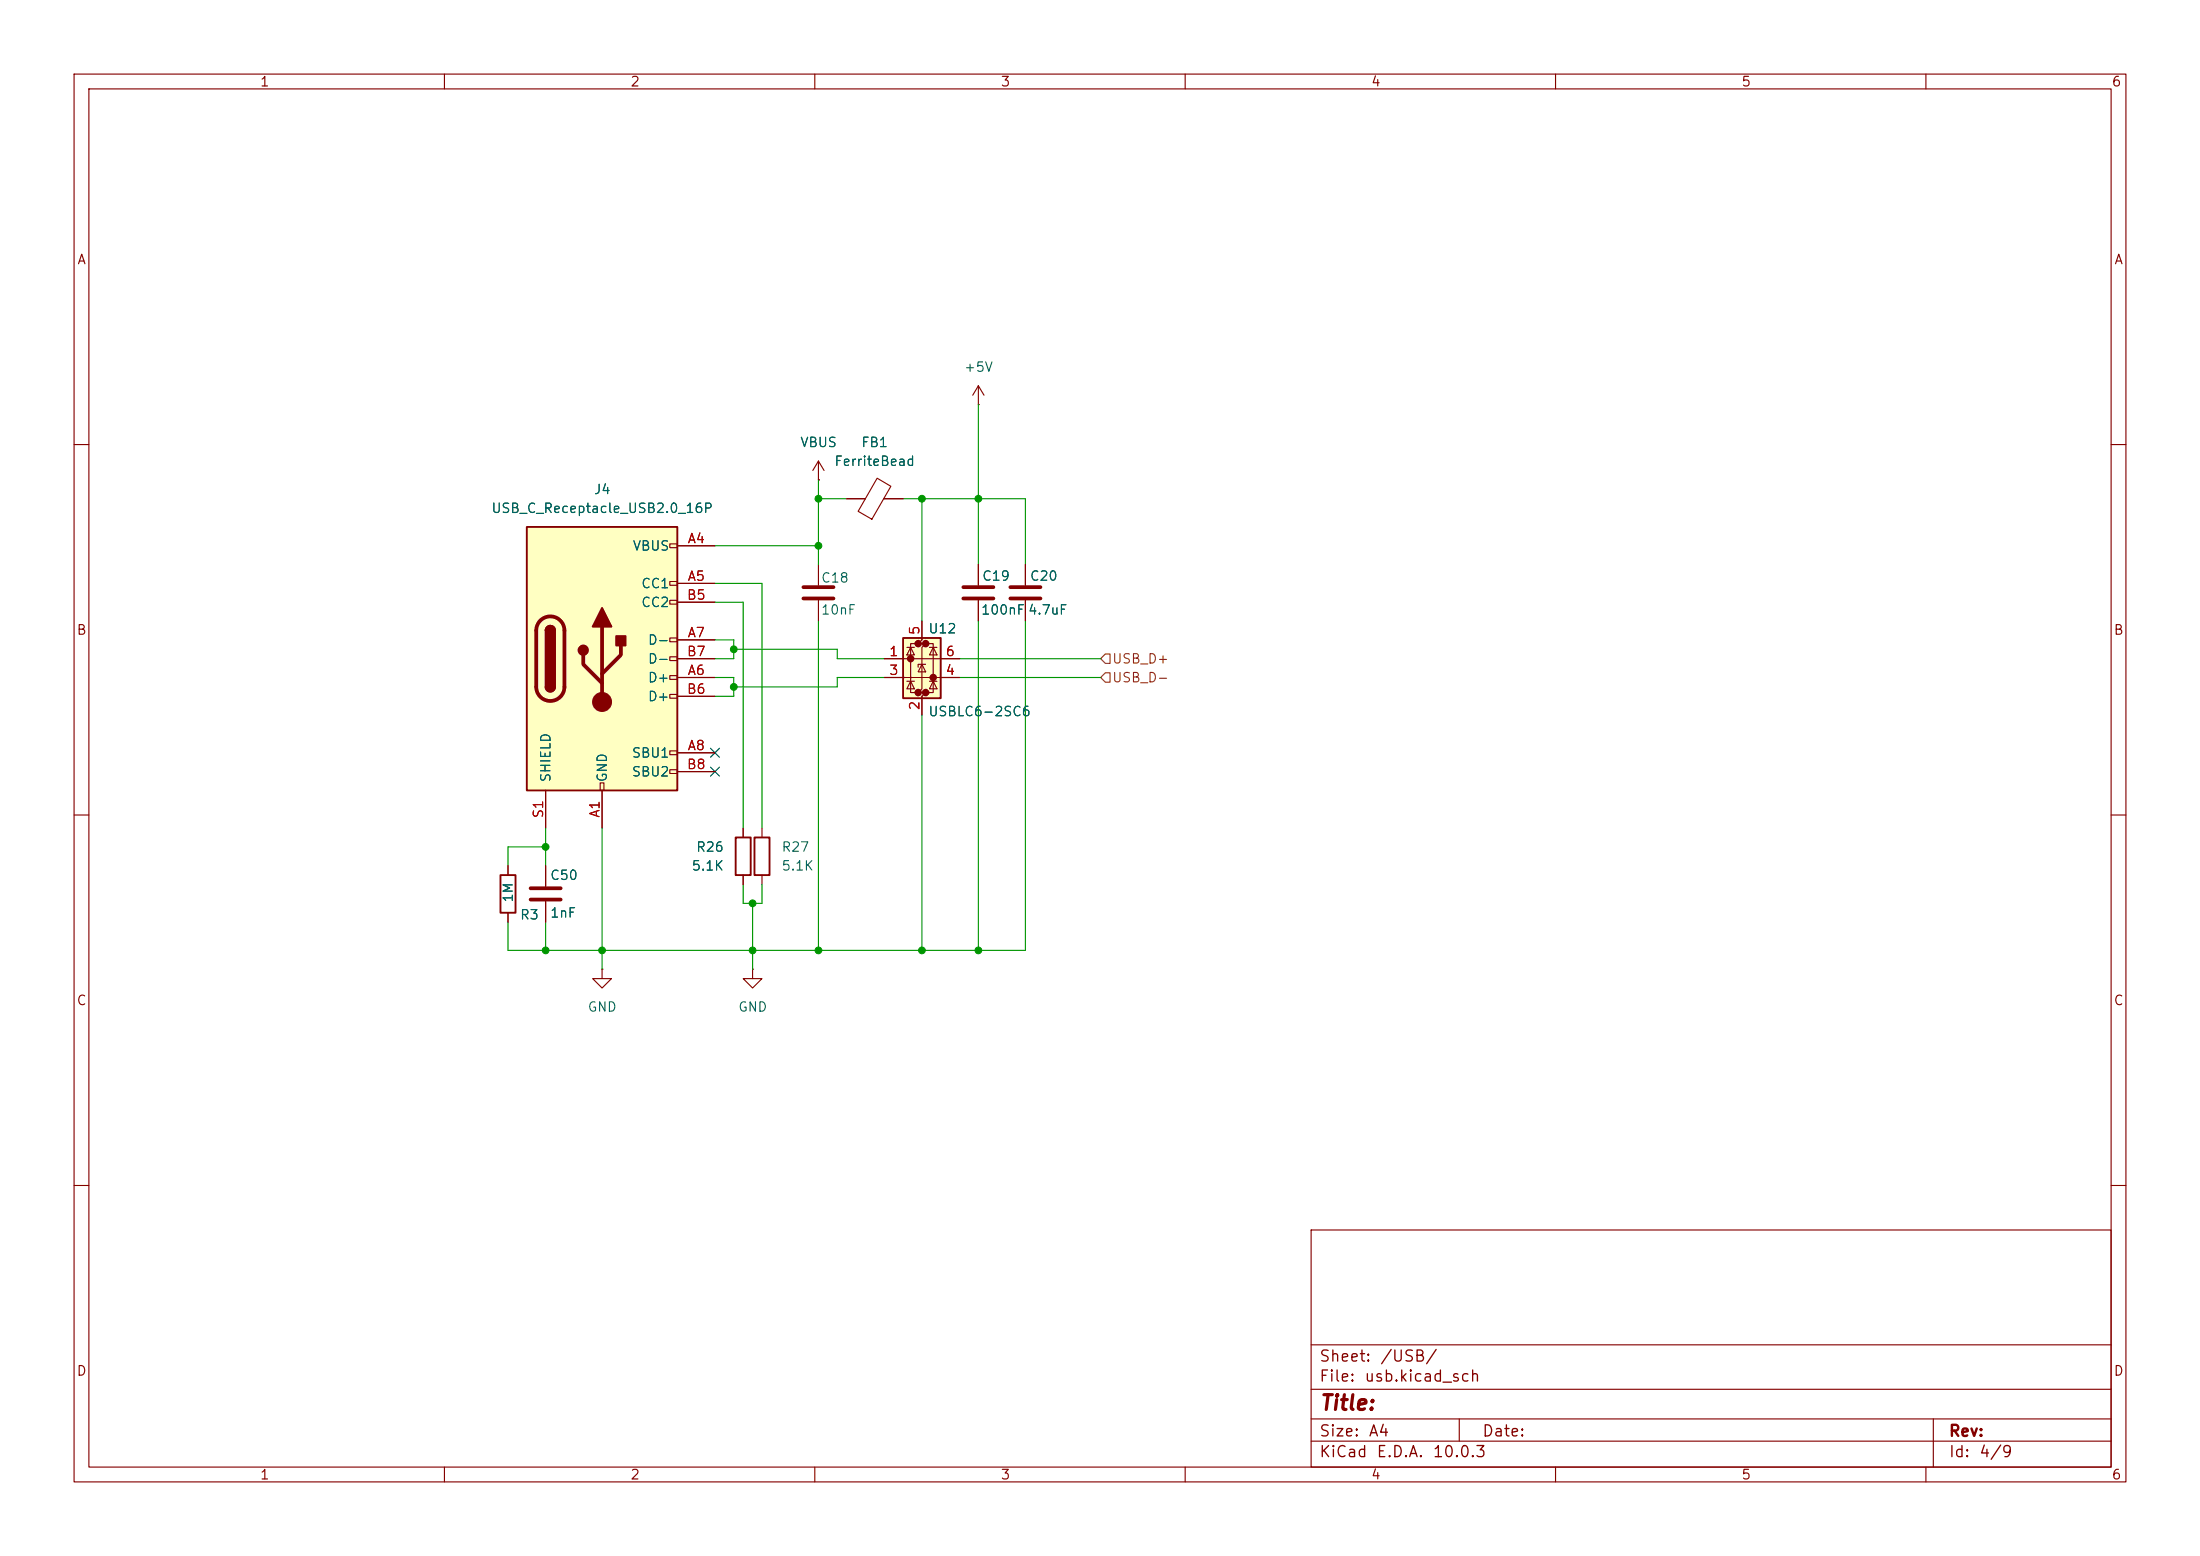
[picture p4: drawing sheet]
<svg xmlns="http://www.w3.org/2000/svg" width="297mm" height="210mm" viewBox="0 0 297 210" stroke-linecap="round" stroke-linejoin="round" font-family="sans-serif">
<g fill="none" stroke="#840000" stroke-width=".15">
<path d="M10 10h277v190h-277zM12 12h273v186h-273zM60 10v2M110 10v2M160 10v2M210 10v2M260 10v2M10 60h2M110.5 64.8h.1M110.5 62.2l-.8 1.3M110.5 62.2l.8 1.3M110.5 62.2v2.6"/>
<path d="M114.3 67.3h2.5M118.4 64.5l1.9 1.1-2.6 4.5-1.9-1.1zM119.3 67.3h2.6M132.1 76.2v2.8M138.4 76.2v2.8M285 60h2M132.1 81v2.8M138.4 81v2.8M10 110h2M73.7 116.8v2.8M100.3 111.8v1.2M100.3 118.1v1.3"/>
<path d="M285 110h2M73.7 121.7v2.8M101.6 130.8v1.3h1.3l-1.3 1.3-1.3-1.3h1.3M101.6 130.8h.1M10 160h2M177 166h108v32h-108zM285 160h2M60 198v2M110 198v2M160 198v2M177 194.5h108M177 191.5h108"/>
<path d="M177 187.5h108M177 181.5h108M197 191.5v3M210 198v2M260 198v2M261 191.5v6.5"/>
</g>
<path d="M99.3 113h2v5.1h-2z" fill="none" stroke="#840000" stroke-width=".25"/>
<path d="M130 79.2h4.1M136.4 79.2h4.1M130 80.8h4.1M136.4 80.8h4.1M71.6 119.9h4.1M71.6 121.4h4.1" fill="none" stroke="#840000" stroke-width=".51"/>
<path d="M121.9 86.1h5.1v8.1h-5.1z" fill="#ffffc2"/>
<g fill="#840000" stroke="#840000" stroke-width=".51">
<circle cx="122.9" cy="88.9" r=".25"/>
<circle cx="124" cy="86.9" r=".25"/>
<circle cx="124" cy="93.5" r=".25"/>
<circle cx="125" cy="86.9" r=".25"/>
<circle cx="125" cy="93.5" r=".25"/>
<circle cx="126" cy="91.4" r=".25"/>
</g>
<g fill="none" stroke="#840000" stroke-width=".15">
<path d="M132.1 54.6h.1M132.1 52.1l-.8 1.2M132.1 52.1l.7 1.2M132.1 52.1v2.5M110.5 76.2v2.8M110.5 81v2.8M119.4 88.9h10.1M119.4 91.4h10.1M122.4 91.9h1M122.4 87.4h1M122.9 87.4l.5 1h-1zM122.9 91.9l.5 1.1h-1z"/>
<path d="M124 86.9h-1.1v6.6h1.1M124.5 83.8v2.6l-.5 .5h1l-.5 .5v5.6l-.5 .5h1l-.5 .5v2.5M124.5 89.7l.5 1h-1zM125 89.7h-1v.3M125 86.9h1v6.6h-1M125.5 91.9h1M125.5 87.4h1M126 87.4l.5 1h-1zM126 91.9l.5 1.1h-1zM68.6 116.8v1.3M102.9 111.8v1.2M102.9 118.1v1.3"/>
<path d="M68.6 123.2v1.3M81.3 130.8v1.3h1.2l-1.2 1.3-1.3-1.3h1.3M81.3 130.8h.1"/>
</g>
<path d="M121.9 86.1h5.1v8.1h-5.1zM67.6 118.1h2v5.1h-2zM101.9 113h2v5.1h-2z" fill="none" stroke="#840000" stroke-width=".25"/>
<path d="M108.5 79.2h4M108.5 80.8h4" fill="none" stroke="#840000" stroke-width=".51"/>
<path d="M71.1 71.1h20.3v35.6h-20.3z" fill="#ffffc2"/>
<g fill="none" stroke="#840000" stroke-width=".15">
<path d="M90.4 73.4h1v.5h-1zM90.4 78.5h1v.5h-1zM91.4 73.7h5.1M91.4 78.7h5.1M110.5 64.8h.1M114.3 67.3h2.5M119.4 67.3h2.5M132.1 76.2v2.8M138.4 76.2v2.8M90.4 81h1v.5h-1zM90.4 86.1h1v.5h-1zM90.4 88.6h1v.6h-1z"/>
<path d="M90.4 91.2h1v.5h-1zM90.4 93.7h1v.5h-1zM91.4 91.4h5.1M91.4 86.4h5.1M91.4 81.3h5.1M91.4 94h5.1M91.4 88.9h5.1M119.4 91.4h2.5M119.4 88.9h2.5M124.5 83.8v2.6M124.5 94v2.5M127 91.4h2.5"/>
<path d="M127 88.9h2.5M132.1 81v2.8M138.4 81v2.8M68.6 116.8v1.3M73.7 106.7v5.1M73.7 116.8v2.8M81 105.7h.5v1h-.5zM81.3 106.7v5.1M90.4 101.3h1v.6h-1zM90.4 103.9h1v.5h-1zM91.4 101.6h5.1M91.4 104.1h5.1"/>
<path d="M100.3 111.8v1.2M100.3 118.1v1.3M68.6 123.2v1.3M73.7 121.7v2.8"/>
</g>
<path d="M71.1 71.1h20.3v35.6h-20.3zM73.7 85.1a.64 .64 0 0 1 .6-.6 .64 .64 0 0 1 .6 .6M73.7 92.7a.64 .64 0 0 0 .6 .6 .64 .64 0 0 0 .6-.6" fill="none" stroke="#840000" stroke-width=".25"/>
<path d="M72.9 83.8a1.9 1.9 0 0 1 2.1-.5 1.9 1.9 0 0 1 1.2 1.8v7.6a1.91 1.91 0 0 1-1.9 1.9 1.91 1.91 0 0 1-1.9-1.9v-7.6a1.9 1.9 0 0 1 .5-1.3zM78.7 88.4v1.3l2.6 2.5M81.3 84.6v10.1M83.8 87.1v1.3l-2.5 2.5" fill="none" stroke="#840000" stroke-width=".51"/>
<g fill="#840000" stroke="#840000" stroke-width=".25">
<path d="M73.7 85.1h1.2v7.6h-1.2z"/>
<path d="M73.8 84.6a.64 .64 0 0 1 .7-.1 .64 .64 0 0 1 .4 .6h-1.2z"/>
<path d="M73.7 92.7h1.2a.64 .64 0 0 1-.6 .6 .64 .64 0 0 1-.6-.6z"/>
<path d="M81.3 82l1.2 2.6h-2.5z"/>
<path d="M83.2 85.9h1.3v1.2h-1.3z"/>
<circle cx="78.7" cy="87.8" r=".63"/>
</g>
<circle cx="81.3" cy="94.7" r="1.27" fill="#840000" stroke="#840000" stroke-width=".15"/>
<path d="M149.2 90.8h.7v1.3h-.7l-.6-.7zM149.2 88.3h.7v1.2h-.7l-.6-.6z" fill="none" stroke="#725600" stroke-width=".15"/>
<g fill="none" stroke="#009600" stroke-width=".15">
<path d="M132.1 54.6v21.6M96.5 78.7h6.4v33.1M96.5 73.7h14M110.5 64.8v11.4M110.5 67.3h3.8M121.9 67.3h16.5v8.9M124.5 67.3v16.5M96.5 81.3h3.8v30.5M96.5 86.4h2.6v2.5h-2.6M96.5 91.4h2.6v2.6h-2.6M99.1 87.6h13.9v1.3h6.4M110.5 83.8v44.5"/>
<path d="M119.4 91.4h-6.4v1.3h-13.9M124.5 96.5v31.8M129.5 88.9h19.1M129.5 91.4h19.1M132.1 83.8v44.5M138.4 83.8v44.5h-69.8v-3.8M73.7 111.8v5M73.7 114.3h-5.1v2.5M81.3 111.8v19M100.3 119.4v2.5h2.6v-2.5M73.7 124.5v3.8M101.6 121.9v8.9"/>
</g>
<path d="M95.9 101l1.2 1.2M95.9 103.5l1.2 1.2M97.1 101l-1.2 1.2M97.1 103.5l-1.2 1.2" fill="none" stroke="#000084" stroke-width=".15"/>
<g fill="#009600" stroke="#009600" stroke-width=".14">
<circle cx="124.5" cy="128.3" r=".46"/>
<circle cx="132.1" cy="128.3" r=".46"/>
<circle cx="110.5" cy="128.3" r=".46"/>
<circle cx="110.5" cy="73.7" r=".46"/>
<circle cx="132.1" cy="67.3" r=".46"/>
<circle cx="110.5" cy="67.3" r=".46"/>
<circle cx="124.5" cy="67.3" r=".46"/>
<circle cx="101.6" cy="121.9" r=".46"/>
<circle cx="81.3" cy="128.3" r=".46"/>
<circle cx="73.7" cy="128.3" r=".46"/>
<circle cx="101.6" cy="128.3" r=".46"/>
<circle cx="73.7" cy="114.3" r=".46"/>
<circle cx="99.1" cy="87.6" r=".46"/>
<circle cx="99.1" cy="92.7" r=".46"/>
</g>
<text font-size="2" fill="#840000" x="178" y="190.8">Title:</text>
<g font-size="1.5" fill="#840000">
<text x="178" y="184.2">Sheet:</text>
<text x="186.2" y="184.2">/USB/</text>
<text x="178" y="186.9">File:</text>
<text x="184.1" y="186.9">usb.kicad_sch</text>
<text x="178" y="197.1">KiCad</text>
<text x="178" y="194.3">Size:</text>
<text x="184.7" y="194.3">A4</text>
<text x="185.7" y="197.1">E.D.A.</text>
<text x="193.3" y="197.1">10.0.3</text>
<text x="200" y="194.3">Date:</text>
<text x="263" y="194.3">Rev:</text>
<text x="263" y="197.1">Id:</text>
<text x="267.1" y="197.1">4/9</text>
</g>
<g font-size="1.3" fill="#840000">
<text x="35" y="12">1</text>
<text x="85" y="12">2</text>
<text x="135" y="12">3</text>
<text x="185" y="12">4</text>
<text x="235" y="12">5</text>
<text x="285" y="12">6</text>
<text x="10.3" y="36">A</text>
<text x="285.3" y="36">A</text>
<text x="10.3" y="86">B</text>
<text x="285.3" y="86">B</text>
<text x="10.3" y="136">C</text>
<text x="285.3" y="136">C</text>
<text x="10.3" y="186">D</text>
<text x="285.3" y="186">D</text>
<text x="35" y="200">1</text>
<text x="85" y="200">2</text>
<text x="135" y="200">3</text>
<text x="185" y="200">4</text>
<text x="235" y="200">5</text>
<text x="285" y="200">6</text>
</g>
<g font-size="1.3" fill="#006464">
<text x="130" y="50.5">+5V</text>
<text x="107.9" y="60.7">VBUS</text>
<text x="112.5" y="63.2">FerriteBead</text>
<text x="116.2" y="60.7">FB1</text>
<text x="66.2" y="69.6">USB_C_Receptacle_USB2.0_16P</text>
<text x="80.1" y="67">J4</text>
<text x="85.3" y="74.6">VBUS</text>
<text x="86.5" y="79.7">CC1</text>
<text x="86.5" y="82.3">CC2</text>
<text x="110.8" y="78.9">C18</text>
<text x="110.8" y="83.3">10nF</text>
<text x="132.4" y="83.3">100nF</text>
<text x="132.5" y="78.7">C19</text>
<text x="138.7" y="83.3">4.7uF</text>
<text x="138.9" y="78.7">C20</text>
<text x="87.4" y="87.3">D-</text>
<text x="87.4" y="89.9">D-</text>
<text x="125.2" y="85.8">U12</text>
<text x="87.4" y="92.4">D+</text>
<text x="87.4" y="95">D+</text>
<text x="125.2" y="97">USBLC6-2SC6</text>
<text x="74.6" y="105.7" transform="rotate(-90 74.6 105.7)">SHIELD</text>
<text x="82.3" y="105.7" transform="rotate(-90 82.3 105.7)">GND</text>
<text x="85.2" y="102.6">SBU1</text>
<text x="85.2" y="105.1">SBU2</text>
<text x="74.2" y="119.1">C50</text>
<text x="93.3" y="117.8">5.1K</text>
<text x="93.9" y="115.3">R26</text>
<text x="105.4" y="115.3">R27</text>
<text x="105.4" y="117.8">5.1K</text>
<text x="69.6" y="121.9" transform="rotate(-90 69.6 121.9)">1M</text>
<text x="70.1" y="124.4">R3</text>
<text x="74.2" y="124.2">1nF</text>
<text x="79.2" y="136.9">GND</text>
<text x="99.6" y="136.9">GND</text>
</g>
<g font-size="1.3" fill="#a90000">
<text x="92.7" y="73.6">A4</text>
<text x="92.6" y="81.3">B5</text>
<text x="92.7" y="78.7">A5</text>
<text x="92.6" y="88.9">B7</text>
<text x="92.7" y="86.3">A7</text>
<text x="119.9" y="88.9">1</text>
<text x="124.4" y="85.8" transform="rotate(-90 124.4 85.8)">5</text>
<text x="127.6" y="88.9">6</text>
<text x="92.6" y="94">B6</text>
<text x="92.7" y="91.4">A6</text>
<text x="119.9" y="91.4">3</text>
<text x="124.4" y="96" transform="rotate(-90 124.4 96)">2</text>
<text x="127.6" y="91.4">4</text>
<text x="92.7" y="101.6">A8</text>
<text x="92.6" y="104.1">B8</text>
<text x="73.6" y="110.5" transform="rotate(-90 73.6 110.5)">S1</text>
<text x="81.3" y="110.5" transform="rotate(-90 81.3 110.5)">A1</text>
</g>
<g font-size="1.3" fill="#725600">
<text x="150.1" y="89.9">USB_D+</text>
<text x="150.1" y="92.4">USB_D-</text>
</g>
</svg>
